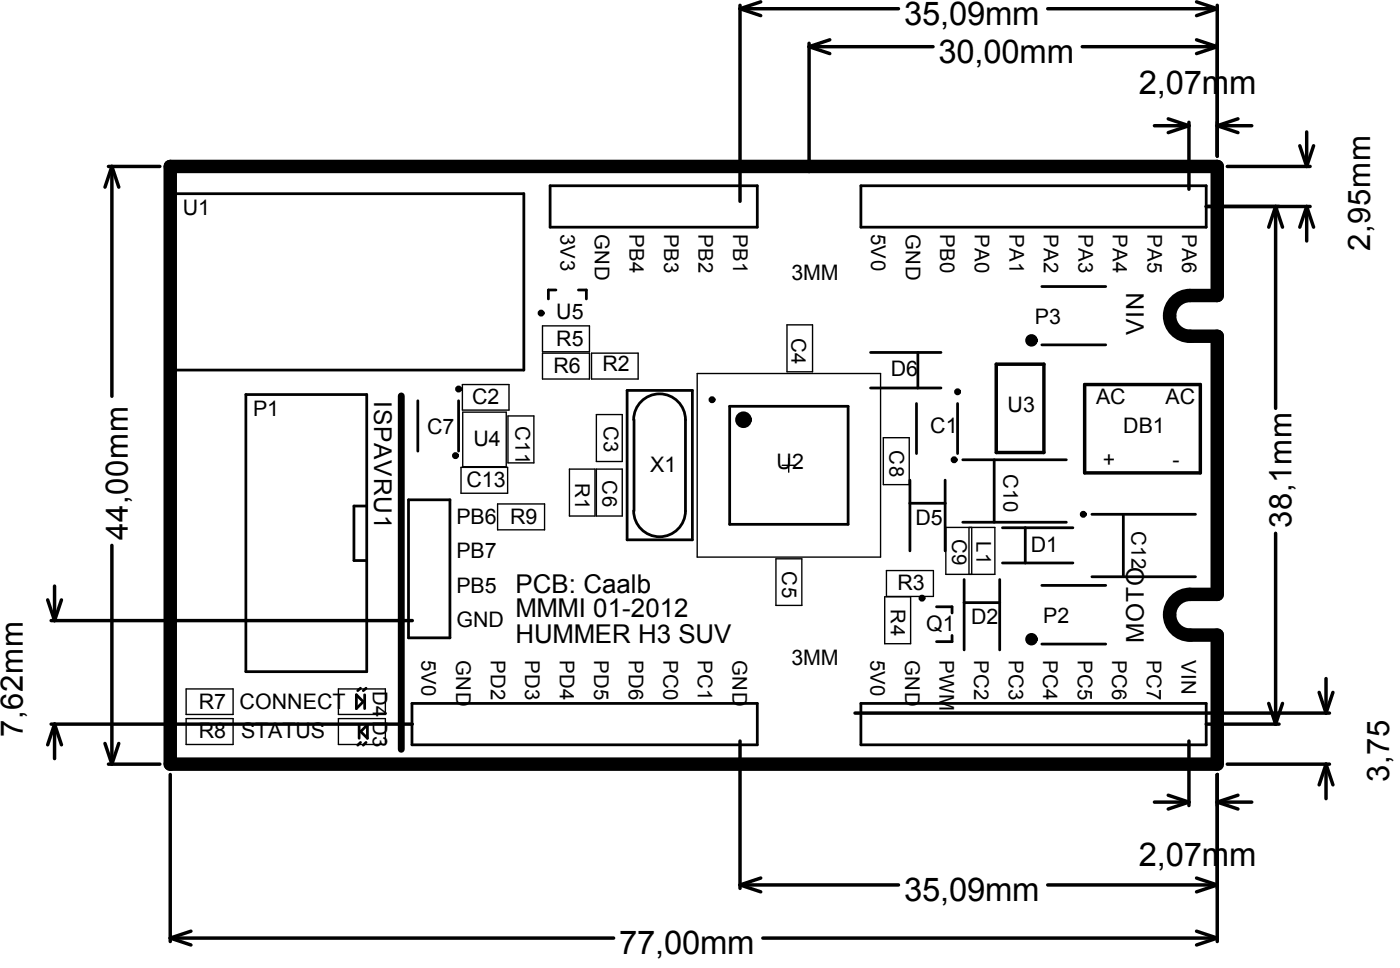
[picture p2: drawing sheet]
<svg xmlns="http://www.w3.org/2000/svg" width="86mm" height="59mm" viewBox="0 0 86 59" stroke-linecap="round" stroke-linejoin="round" font-family="sans-serif">
<g fill="none" stroke="#000" stroke-width=".08">
<path d="M33.2 20h2.9v1.5h-2.9zM48.2 19.9h1.6v2.9h-1.6zM28.2 28.6h2.9v1.6h-2.9zM28.3 23.5h2.9v1.6h-2.9zM28.3 25.2h2.7v3.4h-2.7zM30.5 30.9h2.8v1.5h-2.8zM31.1 25.5h1.6v2.8h-1.6zM33.2 21.6h2.9v1.6h-2.9zM34.9 28.7h1.5v2.9h-1.5zM36.2 21.6h2.9v1.6h-2.9zM36.5 25.4h1.6v2.9h-1.6zM36.5 28.7h1.6v2.9h-1.6z"/>
<path d="M42.7 22.9h11.2v11.2h-11.2zM47.5 34.2h1.6v2.9h-1.6zM47.9 28.5h.8M48.3 28.1v.8M54.1 26.8h1.6v2.9h-1.6zM54.2 36.5h1.6v2.9h-1.6zM54.3 34.9h2.9v1.6h-2.9zM57.9 32.3h3v2.9h-3zM59.3 32.3v2.9M59.5 32.3v2.9M11.4 42.2h2.9v1.5h-2.9zM11.4 44h2.9v1.6h-2.9z"/>
<path d="M20.7 42.2h2.9v1.5h-2.9zM20.7 44h2.9v1.6h-2.9z"/>
</g>
<g fill="none" stroke="#000" stroke-width=".21">
<path d="M6.6 10.2h3.2M6.9 10.2l.4 1.3M6.9 10.2l-.5 1.3M6.9 10.2v14.1M45.3 .3v12M45.3 .5l1.3 .5M45.3 .5h9.7M46.6 .1l-1.3 .4M49.5 2.6v7.9M49.5 2.9l1.3 .4M49.5 2.9h7.6M50.8 2.4l-1.3 .5"/>
<path d="M64.2 .5h10.3M66.3 2.9h8.2M70.7 7.7h2.1M71.5 7.3l1.3 .4M72.8 7.5v4.1M72.8 7.7l-1.3 .4M73.3 2.4l1.2 .5M73.3 .1l1.2 .4M73.9 12.6h6.3M74.5 .3v9.3M74.5 7.7h2.1M74.5 7.7l1.3 .4"/>
<path d="M74.5 2.9l-1.2 .4M74.5 .5l-1.2 .5M75.1 10.2h5.1M75.8 7.3l-1.3 .4M78.1 12.6l.4 1.3M78.1 12.6l-.4 1.3M78.1 12.6v12.4M79.6 8.9l.4 1.3M80 12.6l-.4 1.3M80 8.1v2.1M80 12.6v2.2M80 12.6l.4 1.3"/>
<path d="M80.4 8.9l-.4 1.3M2.9 36.7l.4 1.3M3.1 38h22.1M3.3 35.9v2.1M3.8 36.7l-.5 1.3M6.9 33.4v13.4M61 22.3h2.9v5.4h-2.9zM66.4 23.5h7.1v5.5h-7.1zM78.1 32.7v11.6M3.1 44.3h22.1M3.3 44.3l.5 1.3M3.3 44.3l-.4 1.3"/>
<path d="M3.3 44.3v2.1M6.4 45.5l.5 1.3M6.6 46.8h3.2M7.3 45.5l-.4 1.3M10.4 47.4v10.2M10.4 57.4l1.3 .5M10.4 57.4h27.2M11.7 57l-1.3 .4M45.3 45.4v9M45.3 54.2l1.3 .4M45.3 54.2h9.7M46.6 53.8l-1.3 .4"/>
<path d="M46.7 57.4h27.8M52.4 43.7h29M64.2 54.2h10.3M70.7 49.1h2.1M71.5 48.7l1.3 .4M72.8 45.4v3.9M72.8 49.1l-1.3 .4M73.3 57l1.2 .4M73.3 53.8l1.2 .4M73.9 44.3h4.4M74.5 47.4v10.2M74.5 49.1h2.1"/>
<path d="M74.5 57.4l-1.2 .5M74.5 54.2l-1.2 .4M74.5 49.1l1.3 .4M75.1 46.8h6.3M75.8 48.7l-1.3 .4M77.7 43.1l.4 1.2M78.5 43.1l-.4 1.2M80.8 42.4l.4 1.3M81.2 46.8l.4 1.3M81.2 46.8l-.4 1.3M81.2 41.5v2.2M81.2 46.8v2.1"/>
<path d="M81.6 42.4l-.4 1.3"/>
<circle cx="33.1" cy="19.2" r=".11"/>
<circle cx="27.9" cy="27.9" r=".11"/>
<circle cx="28.1" cy="23.8" r=".11"/>
<circle cx="43.6" cy="24.5" r=".11"/>
<circle cx="56.5" cy="36.6" r=".11"/>
<circle cx="58.4" cy="28.2" r=".11"/>
<circle cx="58.6" cy="24" r=".11"/>
<circle cx="66.3" cy="31.5" r=".11"/>
</g>
<path d="M10.4 10.2h64.1v7.9h-1.6a1.25 1.25 0 0 0-1.3 1.2 1.25 1.25 0 0 0 1.3 1.3h1.6v15.8h-1.6a1.25 1.25 0 0 0-1.3 1.2 1.25 1.25 0 0 0 1.3 1.3h1.6v7.9h-64.1z" fill="none" stroke="#000" stroke-width=".82"/>
<g fill="none" stroke="#000" stroke-width=".17">
<path d="M10.6 11.9h21.5v10.8h-21.5zM33.7 11.4h12.7v2.5h-12.7zM34 17.8h-.4v.5M35.4 17.8h.5v.5M52.7 11.4h21.2v2.5h-21.2zM63.8 17.5h3.9M15.1 24.2h7.4v16.9h-7.4zM22.5 31h-.8v3.3h.8M25 30.6h2.6v8.5h-2.6zM25.6 24.5v3.1M28.1 24.5v3.1M38.4 23.9h4v9.2h-4z"/>
<path d="M38.8 25.7a1.59 1.59 0 0 1 1.6-1.6 1.59 1.59 0 0 1 1.6 1.6v5.6a1.59 1.59 0 0 1-1.6 1.6 1.59 1.59 0 0 1-1.6-1.6M38.8 25.7v5.6M44.7 24.9h7.2v7.2h-7.2zM53.3 23.8h4.3M53.3 21.6h4.3M55.7 29.4v4.3M55.7 30.8h2.2M56.1 24.7v3.1M56.2 21.6v2.2M57.3 37.2h1v.3M57.9 29.4v4.3M58.3 38.9v.4h-1"/>
<path d="M58.6 24.7v3.1M59 32h6.3M59 28.2h6.3M59 35.5v4.3M59 36.9h2.2M60.9 28.2v3.8M61.2 35.5v4.3M61.4 34.5h4.3M61.4 32.3h4.3M62.8 32.3v2.2M63.8 39.4h3.9M63.8 21.1h3.9"/>
<path d="M63.8 35.8h3.9M66.9 35.3h6.3M66.9 31.5h6.3M68.8 31.5v3.8M21.8 42.5l.4 .5-.4 .4zM22 44.4v.8M22.1 45.5l-.2 .1M22.1 44.8l.4-.4v.8l-.4-.4M22.1 42.1l-.2 .2M22.3 42.5v.9M22.4 45.5l-.2 .1M22.4 42.1l-.2 .2"/>
<path d="M25.2 43.1h21.2v2.5h-21.2zM52.7 43.1h21.2v2.5h-21.2z"/>
</g>
<g fill="none" stroke="#000" stroke-width=".42">
<path d="M24.6 24.2v21.7"/>
<circle cx="63.2" cy="20.8" r=".17"/>
<circle cx="63.2" cy="39.1" r=".17"/>
</g>
<circle cx="45.5" cy="25.7" r=".25" fill="none" stroke="#000" stroke-width=".51"/>
<g font-size="2">
<text x="55.4" y="1.5">35,09mm</text>
<text x="57.5" y="3.8">30,00mm</text>
<text x="69.7" y="5.8">2,07mm</text>
<text x="69.7" y="53">2,07mm</text>
<text x="37.9" y="58.4">77,00mm</text>
<text x="55.4" y="55.2">35,09mm</text>
</g>
<g font-size="1.9">
<text x="83.9" y="15.3" transform="rotate(-90 83.9 15.3)">2,95mm</text>
<text x="7.8" y="33.1" transform="rotate(-90 7.8 33.1)">44,00mm</text>
<text x="79.1" y="32.3" transform="rotate(-90 79.1 32.3)">38,1mm</text>
<text x="1.4" y="45.1" transform="rotate(-90 1.4 45.1)">7,62mm</text>
<text x="85.1" y="47.9" transform="rotate(-90 85.1 47.9)">3,75</text>
</g>
<g font-size="1.6">
<text x="31.6" y="39.4">HUMMER H3 SUV</text>
<text x="31.6" y="36.3">PCB: Caalb</text>
<text x="31.6" y="37.8">MMMI 01-2012</text>
</g>
<g font-size="1.5">
<text x="70" y="20.5" transform="rotate(-90 70 20.5)">VIN</text>
<text x="22.9" y="24.6" transform="rotate(90 22.9 24.6)">ISPAVRU1</text>
<text x="70" y="39.4" transform="rotate(-90 70 39.4)">MOTO</text>
</g>
<g font-size="1.3">
<text x="11.2" y="13.2">U1</text>
<text x="48.5" y="17.2">3MM</text>
<text x="33.9" y="22.8">R6</text>
<text x="34.1" y="19.5">U5</text>
<text x="34.1" y="21.2">R5</text>
<text x="36.9" y="22.7">R2</text>
<text x="54.6" y="23">D6</text>
<text x="63.4" y="19.8">P3</text>
<text x="15.5" y="25.5">P1</text>
<text x="26.2" y="26.6">C7</text>
<text x="28.6" y="29.8">C13</text>
<text x="28.9" y="24.7">C2</text>
<text x="29" y="27.3">U4</text>
<text x="39.8" y="28.9">X1</text>
<text x="47.6" y="28.7">U2</text>
<text x="57" y="26.5">C1</text>
<text x="61.7" y="25.2">U3</text>
<text x="67.1" y="24.7">AC</text>
<text x="67.5" y="28.6">+</text>
<text x="68.8" y="26.5">DB1</text>
<text x="71.4" y="24.7">AC</text>
<text x="71.8" y="28.6">-</text>
<text x="28" y="32.1">PB6 R9</text>
<text x="28" y="34.2">PB7</text>
<text x="56.1" y="32.1">D5</text>
<text x="63.1" y="33.8">D1</text>
<text x="28" y="38.4">GND</text>
<text x="28" y="36.3">PB5</text>
<text x="48.5" y="40.7">3MM</text>
<text x="55" y="36.1">R3</text>
<text x="56.7" y="38.6">Q1</text>
<text x="59.5" y="38.2">D2</text>
<text x="63.9" y="38.1">P2</text>
<text x="12.2" y="45.2">R8 STATUS</text>
<text x="12.2" y="43.4">R7 CONNECT</text>
</g>
<g font-size="1.2">
<text x="34.3" y="14.3" transform="rotate(90 34.3 14.3)">3V3</text>
<text x="36.4" y="14.3" transform="rotate(90 36.4 14.3)">GND</text>
<text x="38.5" y="14.3" transform="rotate(90 38.5 14.3)">PB4</text>
<text x="40.7" y="14.3" transform="rotate(90 40.7 14.3)">PB3</text>
<text x="42.8" y="14.3" transform="rotate(90 42.8 14.3)">PB2</text>
<text x="44.9" y="14.3" transform="rotate(90 44.9 14.3)">PB1</text>
<text x="53.3" y="14.3" transform="rotate(90 53.3 14.3)">5V0</text>
<text x="55.5" y="14.3" transform="rotate(90 55.5 14.3)">GND</text>
<text x="57.6" y="14.3" transform="rotate(90 57.6 14.3)">PB0</text>
<text x="59.7" y="14.3" transform="rotate(90 59.7 14.3)">PA0</text>
<text x="61.8" y="14.3" transform="rotate(90 61.8 14.3)">PA1</text>
<text x="63.9" y="14.3" transform="rotate(90 63.9 14.3)">PA2</text>
<text x="66" y="14.3" transform="rotate(90 66 14.3)">PA3</text>
<text x="68.1" y="14.3" transform="rotate(90 68.1 14.3)">PA4</text>
<text x="70.3" y="14.3" transform="rotate(90 70.3 14.3)">PA5</text>
<text x="72.4" y="14.3" transform="rotate(90 72.4 14.3)">PA6</text>
<text x="48.5" y="20.7" transform="rotate(90 48.5 20.7)">C4</text>
<text x="31.6" y="26.1" transform="rotate(90 31.6 26.1)">C11</text>
<text x="35.2" y="29.6" transform="rotate(90 35.2 29.6)">R1</text>
<text x="36.9" y="29.4" transform="rotate(90 36.9 29.4)">C6</text>
<text x="37" y="26.1" transform="rotate(90 37 26.1)">C3</text>
<text x="54.5" y="27.6" transform="rotate(90 54.5 27.6)">C8</text>
<text x="61.4" y="29" transform="rotate(90 61.4 29)">C10</text>
<text x="47.9" y="35" transform="rotate(90 47.9 35)">C5</text>
<text x="58.3" y="33" transform="rotate(90 58.3 33)">C9</text>
<text x="59.8" y="33.1" transform="rotate(90 59.8 33.1)">L1</text>
<text x="69.3" y="32.5" transform="rotate(90 69.3 32.5)">C12</text>
<text x="25.8" y="40.4" transform="rotate(90 25.8 40.4)">5V0</text>
<text x="27.9" y="40.4" transform="rotate(90 27.9 40.4)">GND</text>
<text x="30" y="40.4" transform="rotate(90 30 40.4)">PD2</text>
<text x="32.2" y="40.4" transform="rotate(90 32.2 40.4)">PD3</text>
<text x="34.3" y="40.4" transform="rotate(90 34.3 40.4)">PD4</text>
<text x="36.4" y="40.4" transform="rotate(90 36.4 40.4)">PD5</text>
<text x="38.5" y="40.4" transform="rotate(90 38.5 40.4)">PD6</text>
<text x="40.6" y="40.4" transform="rotate(90 40.6 40.4)">PC0</text>
<text x="42.7" y="40.4" transform="rotate(90 42.7 40.4)">PC1</text>
<text x="44.8" y="40.4" transform="rotate(90 44.8 40.4)">GND</text>
<text x="53.3" y="40.4" transform="rotate(90 53.3 40.4)">5V0</text>
<text x="54.6" y="37.3" transform="rotate(90 54.6 37.3)">R4</text>
<text x="55.4" y="40.4" transform="rotate(90 55.4 40.4)">GND</text>
<text x="57.5" y="40.4" transform="rotate(90 57.5 40.4)">PWM</text>
<text x="59.6" y="40.4" transform="rotate(90 59.6 40.4)">PC2</text>
<text x="61.8" y="40.4" transform="rotate(90 61.8 40.4)">PC3</text>
<text x="63.9" y="40.4" transform="rotate(90 63.9 40.4)">PC4</text>
<text x="66" y="40.4" transform="rotate(90 66 40.4)">PC5</text>
<text x="68.1" y="40.4" transform="rotate(90 68.1 40.4)">PC6</text>
<text x="70.2" y="40.4" transform="rotate(90 70.2 40.4)">PC7</text>
<text x="72.3" y="40.4" transform="rotate(90 72.3 40.4)">VIN</text>
<text x="22.8" y="42.3" transform="rotate(90 22.8 42.3)">D4</text>
<text x="22.8" y="44.1" transform="rotate(90 22.8 44.1)">D3</text>
</g>
</svg>
